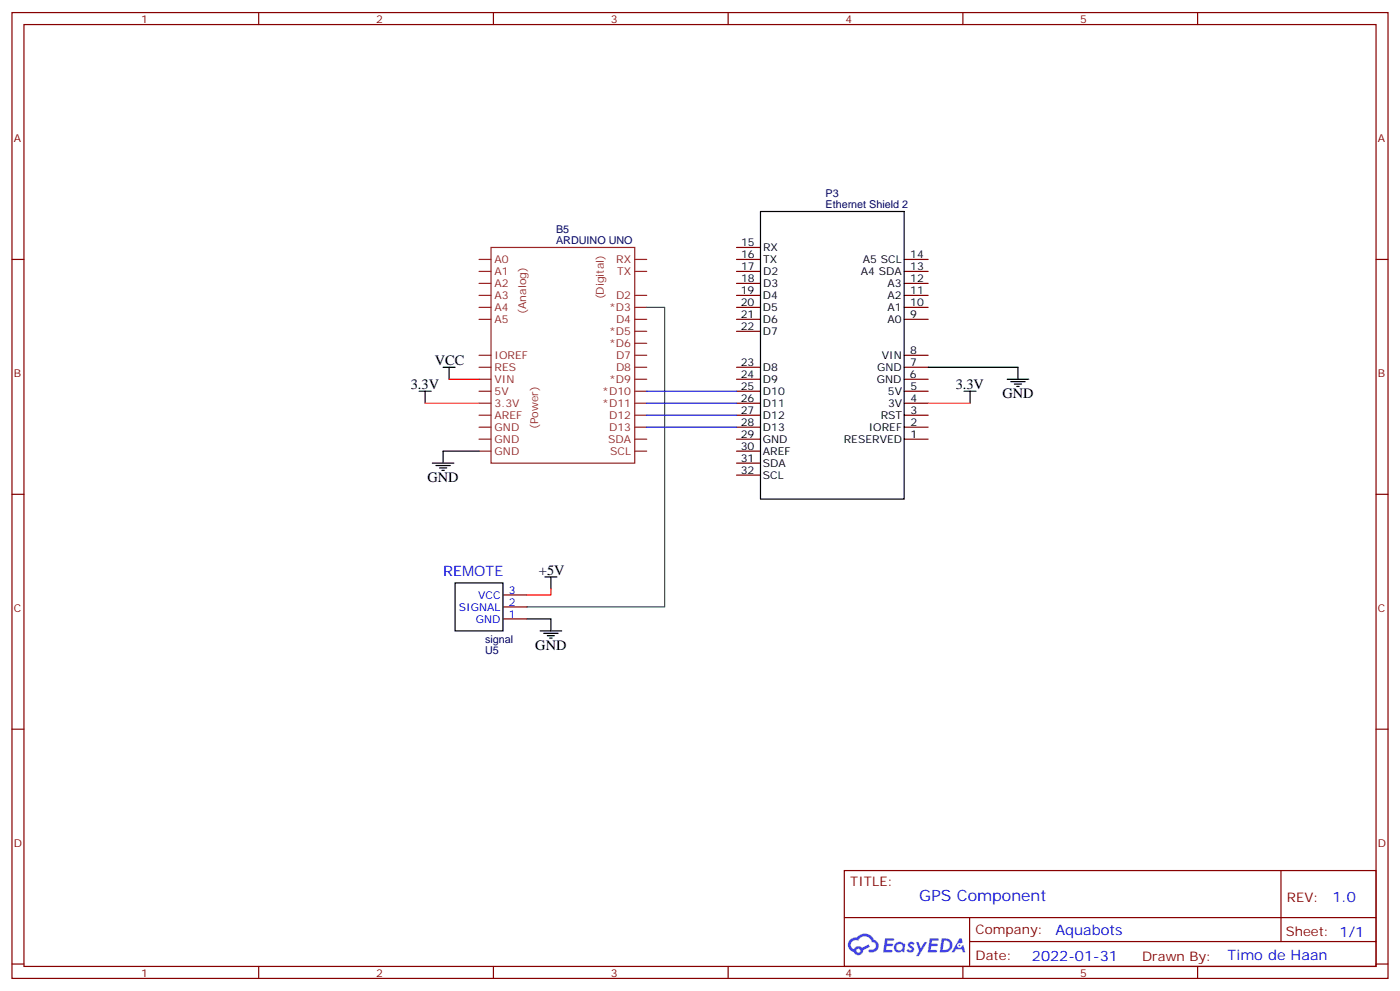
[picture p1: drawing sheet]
<svg xmlns="http://www.w3.org/2000/svg" width="412mm" height="292mm" viewBox="0 0 412 292" stroke-linecap="round" stroke-linejoin="round" font-family="sans-serif">
<g fill="none" stroke="#870000" stroke-width=".35">
<path d="M3.5 3.7h405.4v284.3h-405.4zM7.1 7.2h398.2v277.3h-398.2zM76.2 3.7v3.5M145.3 3.7v3.5M214.5 3.7v3.5M283.6 3.7v3.5M352.8 3.7v3.5M3.5 76.4h3.6M405.3 76.4h3.6M3.5 145.5h3.6M405.3 145.5h3.6M3.5 214.7h3.6"/>
<path d="M405.3 214.7h3.6M248.7 256.3h156.6v28.2h-156.6zM377.3 256.3v20.9M248.7 270.1h156.5M285.6 277.2h119.6M285.6 270.1v14.2M3.5 283.8h3.6M76.2 284.5v3.5M145.3 284.5v3.5M214.5 284.5v3.5M283.6 284.5v3.5M352.8 284.5v3.5"/>
<path d="M405.3 283.8h3.6"/>
</g>
<g fill="#5487ff">
<path d="M267.7 277.5a1.22 1.22 0 0 1 1.7 .2l-.4 .6a.47 .47 0 0 0-.3-.4 .47 .47 0 0 0-.5 .2l.1 .2a1.14 1.14 0 0 1 .8 1.8 1.14 1.14 0 0 1-1.9 0l-.2-.2 .5-.6 .7 .5a.29 .29 0 0 0 .3-.3 .29 .29 0 0 0-.2-.3 1.04 1.04 0 0 1-.6-1.7z"/>
<path d="M260.7 276.2h2.4l.3 .2-.2 .5-1.8 .1-.1 .8h1.5l.3 .4-.3 .4h-1.6l-.2 1.1h1.7l.2 .3-.2 .3-2.6 .1z"/>
<path d="M273.8 276.2h2.4l.3 .2-.1 .5-1.8 .1-.2 .8h1.6l.3 .4-.4 .4-1.6-.1-.1 1.1 1.7 .1 .2 .3-.2 .3-2.6 .1z"/>
<path d="M282.6 276.2h.7l.3 1.3-.6 .3a.69 .69 0 0 0-1 .3 .69 .69 0 0 0 .4 .9 .69 .69 0 0 0 .9-.6l.5-.2 .6 2.2h-.8l-.2-.9h-1.8l-.5 .9h-.8z"/>
<path d="M269.8 277.3h.8l.6 1.8 1.1-1.8h.9l-2.6 4.2h-.8l.9-1.5z"/>
<path d="M277.4 276.2l-.6 4.2h1.3a2.11 2.11 0 0 0 2.5-2.1 2.11 2.11 0 0 0-2.5-2.1zM278.1 277a1.39 1.39 0 0 1 1.7 1.4 1.39 1.39 0 0 1-1.8 1.2h-.3z"/>
<path d="M263.7 277.8a1.54 1.54 0 0 0-.1 2.2 1.54 1.54 0 0 0 2.2 .1l.6 .3 .3-2.3-.2-.3h-.4a1.49 1.49 0 0 0-2.4 0zM264 278.8a.94 .94 0 0 1 1.8 0 .94 .94 0 0 1-1.8 0z"/>
<path d="M250.4 276.6a2.18 2.18 0 0 0 1.1 3.7 1.44 1.44 0 0 0 1.6 .9 1.44 1.44 0 0 0 1.2-1.4l2-1.1-.5-.7-1.9 1a1.47 1.47 0 0 0-2.4 .4 1.39 1.39 0 0 1-.7-1.9 1.39 1.39 0 0 1 2-.5 2.12 2.12 0 0 1 2.2-1.3 2.12 2.12 0 0 1 1.9 1.7 1.14 1.14 0 0 1 1.1 1.4 1.14 1.14 0 0 1-1.7 .7 .43 .43 0 0 0-.5 .4 .43 .43 0 0 0 .4 .5 1.98 1.98 0 0 0 2.5-1.2 1.98 1.98 0 0 0-1.2-2.6 3.1 3.1 0 0 0-5.3-.6l-.9 .1zM252.3 279.9a.55 .55 0 0 1 1.1 0 .55 .55 0 0 1-1.1 0z"/>
<circle cx="282.6" cy="278.3" r=".26"/>
</g>
<g fill="none" stroke="#8c2424" stroke-width=".35">
<path d="M141.1 76.4h3.5M141.1 79.9h3.5M144.6 72.8h42.4v63.5h-42.4zM187 76.4h3.5M187 79.9h3.5M141.1 87h3.5M141.1 90.5h3.5M141.1 94h3.5M141.1 83.4h3.5M187 87h3.5M187 90.5h3.5M187 94h3.5"/>
<path d="M187 97.5h3.5M141.1 104.6h3.5M141.1 108.1h3.5M141.1 111.7h3.5M141.1 115.2h3.5M141.1 118.7h3.5M187 101.1h3.5M187 104.6h3.5M187 108.1h3.5M187 111.7h3.5M187 115.2h3.5M187 118.7h3.5"/>
<path d="M141.1 122.2h3.5M141.1 125.8h3.5M141.1 129.3h3.5M141.1 132.8h3.5M187 122.2h3.5M187 125.8h3.5M187 129.3h3.5M187 132.8h3.5"/>
</g>
<g fill="none" stroke="#870000" stroke-width=".35">
<path d="M217 79.9h7M217 76.4h7M217 72.8h7M266.3 79.9h7.1M266.3 76.4h7.1M217 94h7M217 90.5h7M217 87h7M217 83.4h7M217 97.5h7M266.3 94h7.1M266.3 90.5h7.1"/>
<path d="M266.3 87h7.1M266.3 83.4h7.1M217 118.7h7M217 115.2h7M217 111.7h7M217 108.1h7M266.3 118.7h7.1M266.3 115.2h7.1M266.3 111.7h7.1M266.3 108.1h7.1M266.3 104.6h7.1M217 129.3h7"/>
<path d="M217 125.8h7M217 122.2h7M217 132.8h7M217 136.3h7M217 139.9h7M266.3 129.3h7.1M266.3 125.8h7.1M266.3 122.2h7.1M148.2 178.7h7M148.2 175.2h7M148.2 182.2h7"/>
</g>
<g fill="none" stroke="#000" stroke-width=".35">
<path d="M224 62.3h42.3v84.6h-42.3zM123.5 115.2h3.5M125.2 115.2v3.5M130.5 108.1h3.6M132.3 108.1v3.6M273.4 108.1h26.5v3.6M284 115.2h3.5M285.8 115.2v3.5M296.7 111.7h6.3M297.7 112.4h4.3M298.8 113.1h2.1M299.5 113.8h.7"/>
<path d="M127.4 136.3h6.3M128.4 137.1h4.2M129.5 137.8h2.1M130.2 138.5h.7M141.1 132.8h-10.6v3.5M134.1 171.6h14.1v14.1h-14.1zM160.5 169.9h3.5M162.3 169.9v3.5M155.2 182.2h7.1v3.5M159.1 185.7h6.4M160.2 186.4h4.2M161.2 187.1h2.1"/>
<path d="M161.9 187.9h.7"/>
</g>
<path d="M190.5 90.5h5.3v88.2h-40.6" fill="none" stroke="#008700" stroke-width=".35"/>
<path d="M132.3 111.7h8.8M162.3 173.4v1.8h-7.1" fill="none" stroke="#f00" stroke-width=".35"/>
<path d="M190.5 115.2h26.5M190.5 118.7h26.5M190.5 122.2h26.5M190.5 125.8h26.5" fill="none" stroke="#00f" stroke-width=".35"/>
<path d="M125.2 118.7h15.9M273.4 118.7h12.4" fill="none" stroke="#f60" stroke-width=".35"/>
<text font-size="4.6" fill="#00f" x="270.8" y="265.3">GPS Component</text>
<g font-size="4.2">
<text x="128.1" y="107.4">VCC</text>
<text x="121" y="114.5">3.3V</text>
<text x="281.5" y="114.5">3.3V</text>
<text x="295.3" y="117.3">GND</text>
<text x="125.9" y="142">GND</text>
<text x="158.7" y="169.2">+5V</text>
<text x="157.7" y="191.4">GND</text>
</g>
<g font-size="4.2" fill="#00f">
<text x="130.5" y="169.5">REMOTE</text>
<text x="392.5" y="265.6">1.0</text>
<text x="310.9" y="275.1">Aquabots</text>
<text x="304" y="282.9">2022-01-31</text>
<text x="361.6" y="282.8">Timo de Haan</text>
</g>
<g font-size="3.9" fill="#800">
<text x="250.5" y="260.9">TITLE:</text>
<text x="379.1" y="265.6">REV:</text>
<text x="287.4" y="275.1">Company:</text>
<text x="378.7" y="275.7">Sheet: 1/1</text>
<text x="287.4" y="282.8">Date:</text>
<text x="336.4" y="282.8">Drawn By:</text>
</g>
<g font-size="3.2" fill="#800">
<text x="41.6" y="6.7">1</text>
<text x="110.8" y="6.7">2</text>
<text x="179.9" y="6.7">3</text>
<text x="249.1" y="6.7">4</text>
<text x="318.2" y="6.7">5</text>
<text x="4.1" y="41.8">A</text>
<text x="405.9" y="41.8">A</text>
<text x="4.1" y="110.9">B</text>
<text x="405.9" y="110.9">B</text>
<text x="4.1" y="180.1">C</text>
<text x="405.9" y="180.1">C</text>
<text x="4.1" y="249.2">D</text>
<text x="405.9" y="249.2">D</text>
<text x="41.6" y="287.5">1</text>
<text x="110.8" y="287.5">2</text>
<text x="179.9" y="287.5">3</text>
<text x="249.1" y="287.5">4</text>
<text x="318.2" y="287.5">5</text>
</g>
<g font-size="3.2" fill="#000080">
<text x="243.2" y="58">P3</text>
<text x="243.2" y="61.2">Ethernet Shield 2</text>
<text x="163.8" y="71.8">ARDUINO UNO</text>
<text x="163.8" y="68.6">B5</text>
<text x="142.9" y="189.3">signal</text>
<text x="142.9" y="192.4">U5</text>
</g>
<g font-size="3.2" fill="#8d2323">
<text x="145.7" y="77.4">A0</text>
<text x="181.5" y="77.4">RX</text>
<text x="145.7" y="81">A1</text>
<text x="181.8" y="81">TX</text>
<text x="145.7" y="84.5">A2</text>
<text x="145.7" y="88">A3</text>
<text x="177.9" y="88.2" transform="rotate(-90 177.9 88.2)">(Digital)</text>
<text x="181.5" y="88">D2</text>
<text x="145.7" y="91.5">A4</text>
<text x="145.7" y="95.1">A5</text>
<text x="155" y="92.4" transform="rotate(-90 155 92.4)">(Analog)</text>
<text x="179.4" y="91.5">*D3</text>
<text x="181.5" y="95.1">D4</text>
<text x="179.4" y="98.6">*D5</text>
<text x="145.7" y="105.7">IOREF</text>
<text x="179.4" y="102.1">*D6</text>
<text x="181.5" y="105.7">D7</text>
<text x="145.7" y="112.7">VIN</text>
<text x="145.7" y="109.2">RES</text>
<text x="179.4" y="112.7">*D9</text>
<text x="181.5" y="109.2">D8</text>
<text x="145.7" y="116.2">5V</text>
<text x="145.7" y="119.8">3.3V</text>
<text x="177.4" y="116.2">*D10</text>
<text x="177.4" y="119.8">*D11</text>
<text x="145.7" y="123.3">AREF</text>
<text x="179.4" y="123.3">D12</text>
<text x="145.7" y="126.8">GND</text>
<text x="145.7" y="130.4">GND</text>
<text x="158.5" y="126.4" transform="rotate(-90 158.5 126.4)">(Power)</text>
<text x="179.1" y="130.4">SDA</text>
<text x="179.4" y="126.8">D13</text>
<text x="145.7" y="133.9">GND</text>
<text x="179.8" y="133.9">SCL</text>
</g>
<g font-size="3.2">
<text x="218.3" y="72.4">15</text>
<text x="218.3" y="75.9">16</text>
<text x="224.8" y="73.8">RX</text>
<text x="224.8" y="77.3">TX</text>
<text x="254.2" y="77.4">A5 SCL</text>
<text x="268.1" y="76">14</text>
<text x="218.3" y="79.4">17</text>
<text x="218.3" y="82.9">18</text>
<text x="224.8" y="80.8">D2</text>
<text x="253.6" y="81">A4 SDA</text>
<text x="268.1" y="83.1">12</text>
<text x="268.1" y="79.6">13</text>
<text x="218.2" y="86.6">19</text>
<text x="224.7" y="88">D4</text>
<text x="224.8" y="84.3">D3</text>
<text x="261.5" y="88">A2</text>
<text x="261.5" y="84.5">A3</text>
<text x="268.1" y="86.6">11</text>
<text x="218.2" y="90.1">20</text>
<text x="218.2" y="93.7">21</text>
<text x="224.7" y="91.5">D5</text>
<text x="224.7" y="95.1">D6</text>
<text x="261.5" y="95.1">A0</text>
<text x="261.5" y="91.5">A1</text>
<text x="268.1" y="93.6">9</text>
<text x="268.1" y="90.1">10</text>
<text x="218.2" y="97.2">22</text>
<text x="224.7" y="98.6">D7</text>
<text x="218.2" y="107.8">23</text>
<text x="259.8" y="105.6">VIN</text>
<text x="268.1" y="107.8">7</text>
<text x="268.1" y="104.2">8</text>
<text x="218.2" y="111.3">24</text>
<text x="224.7" y="109.2">D8</text>
<text x="224.7" y="112.7">D9</text>
<text x="258.3" y="112.8">GND</text>
<text x="258.4" y="109.2">GND</text>
<text x="268" y="111.4">6</text>
<text x="218.2" y="114.8">25</text>
<text x="218.2" y="118.4">26</text>
<text x="224.7" y="116.2">D10</text>
<text x="224.7" y="119.8">D11</text>
<text x="261.6" y="116.2">5V</text>
<text x="261.6" y="119.8">3V</text>
<text x="268.2" y="114.8">5</text>
<text x="268.2" y="118.4">4</text>
<text x="218.2" y="121.9">27</text>
<text x="218.2" y="125.4">28</text>
<text x="224.7" y="123.3">D12</text>
<text x="259.4" y="123.3">RST</text>
<text x="268.2" y="125.4">2</text>
<text x="268.2" y="121.9">3</text>
<text x="218.2" y="128.9">29</text>
<text x="224.7" y="126.8">D13</text>
<text x="224.7" y="130.4">GND</text>
<text x="248.6" y="130.4">RESERVED</text>
<text x="255.9" y="126.8">IOREF</text>
<text x="268.2" y="128.9">1</text>
<text x="218.2" y="132.5">30</text>
<text x="218.2" y="136">31</text>
<text x="224.7" y="133.9">AREF</text>
<text x="224.7" y="137.4">SDA</text>
<text x="218.2" y="139.5">32</text>
<text x="224.7" y="140.9">SCL</text>
</g>
<g font-size="3.2" fill="#00f">
<text x="135.2" y="179.7">SIGNAL</text>
<text x="140.9" y="176.2">VCC</text>
<text x="149.9" y="178.3">2</text>
<text x="149.9" y="174.8">3</text>
<text x="140.2" y="183.3">GND</text>
<text x="149.9" y="181.9">1</text>
</g>
</svg>
